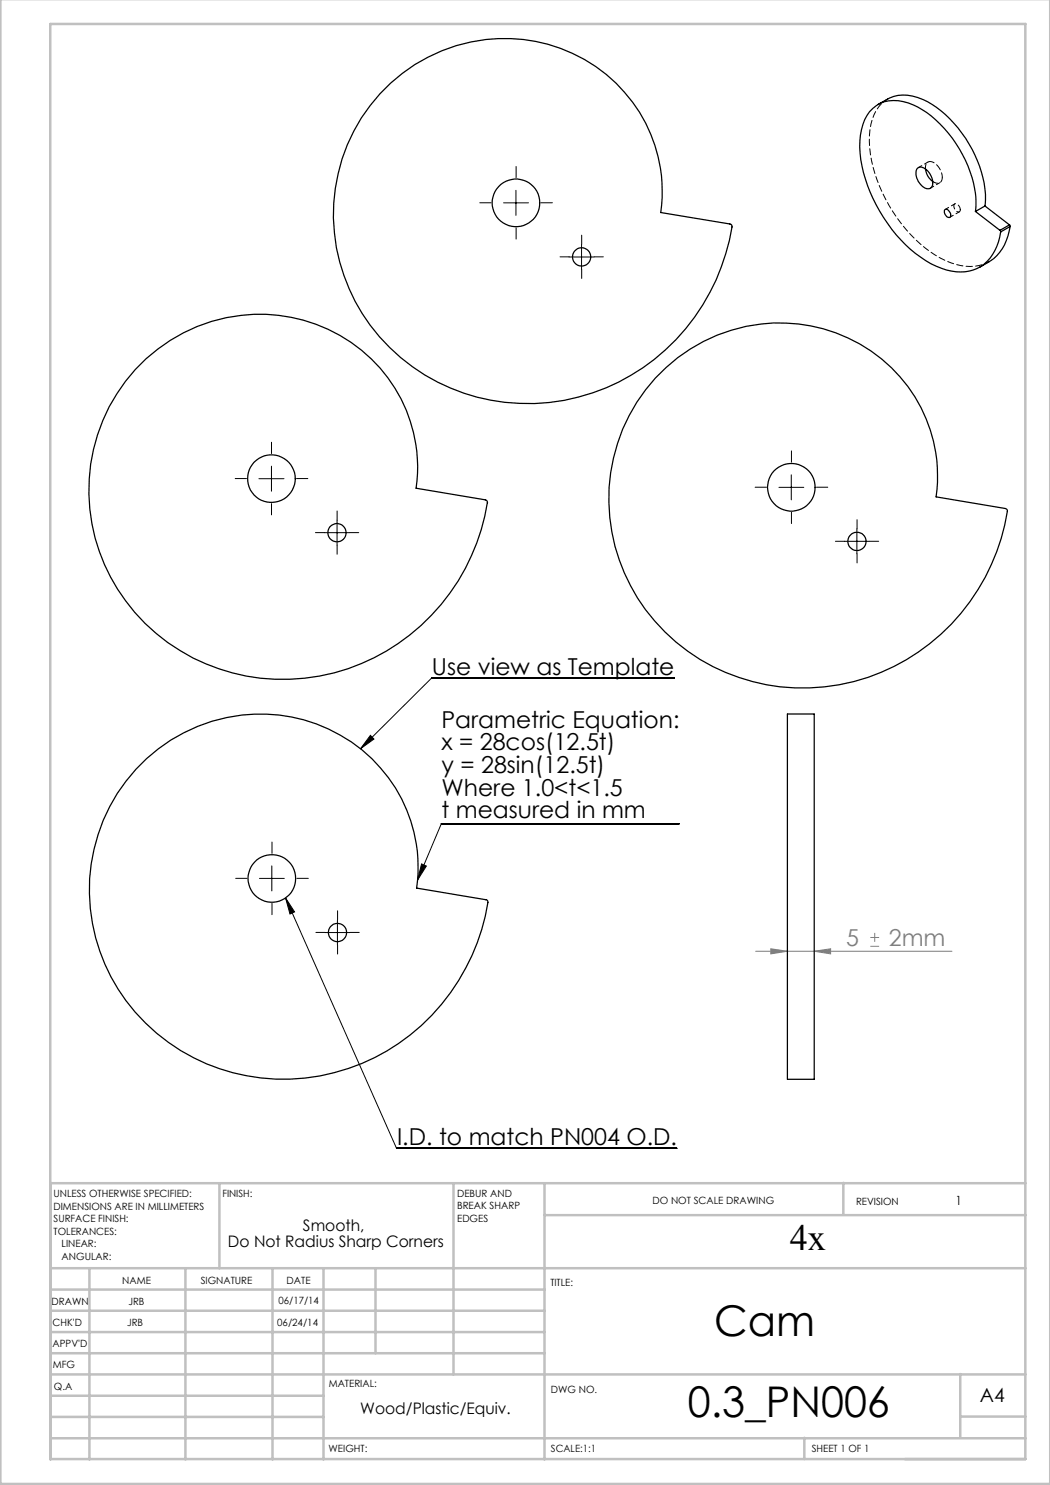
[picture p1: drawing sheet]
<svg xmlns="http://www.w3.org/2000/svg" width="210mm" height="297mm" viewBox="0 0 210 297" stroke-linecap="round" stroke-linejoin="round" font-family="sans-serif">
<path d="M151.1 190.2h39.3M154.2 189.8l3.3 .4-3.3 .6zM162.8 190.2l3.3-.4v1zM174.1 189.3h1.7M174.1 187.5h1.7M174.9 186.6v1.8" fill="none" stroke="#808080" stroke-width=".2"/>
<g fill="none" stroke="#000" stroke-width=".2">
<path d="M103.2 38.1v5M100.7 40.6h5M113.8 51.4h5M116.3 48.9v5M51.8 95.7h5M54.3 93.2v5M155.8 97.5h5M158.3 95v5M64.9 106.5h5M67.4 104v5M168.9 108.3h5M171.4 105.8v5"/>
<path d="M134.9 135.6h-48.6l-14.2 14.2M74.1 147.1l.7 .7-2.7 2zM51.9 175.7h5M54.4 173.2v5M57.1 179.6l1.8 2.8-.9 .4zM57.1 179.6l22.2 50.1h56.1M84.3 172.8l1 .4-1.8 2.8zM135.9 164.7h-47.6l-4.8 11.3M65 186.5h5M67.5 184v5"/>
</g>
<g fill="none" stroke="#000" stroke-width=".2" stroke-dasharray="15.2 1.3 1.3 1.3">
<path d="M103.2 35.6v-2.3M98.2 40.6h-2.2M103.2 45.6v2.2M108.2 40.6h2.3M113.8 51.4h-1.8M116.3 48.9v-1.9M116.3 53.9v1.8M118.8 51.4h1.9M49.3 95.7h-2.3M54.3 90.7v-2.2M59.3 95.7h2.3M153.3 97.4h-2.3"/>
<path d="M158.3 92.4v-2.2M163.3 97.4h2.3M54.3 100.7v2.3M64.9 106.5h-1.8M67.4 104v-1.8M67.4 109v1.9M69.9 106.5h1.8M158.3 102.4v2.3M168.9 108.3h-1.8M171.4 105.8v-1.9M171.4 110.8v1.8M173.9 108.3h1.8"/>
<path d="M49.4 175.7h-2.3M54.4 170.7v-2.3M59.4 175.7h2.3M54.4 180.7v2.2M65 186.5h-1.8M67.5 184v-1.8M67.5 189v1.8M70 186.5h1.8"/>
</g>
<g fill="none" stroke="#c0c0c0" stroke-width=".5">
<path d="M.1 -.1v296.9h209.9v-296.9M10.1 4.8h195v287h-195zM43.9 236.6v17M90.7 236.6v38.3M108.9 236.6v55.3M168.7 236.6v6.3M205.1 236.6h-195v55.3M10.1 253.6h195M10.1 257.9h98.8M17.9 253.6v38.3M37.1 253.6v38.3M54.5 253.6v38.3"/>
<path d="M64.7 253.6v38.3M75.1 253.6v17M108.9 243h96.2M10.1 270.6h98.8M10.1 266.4h98.8M10.1 262.1h98.8M10.1 279.1h54.6M10.1 274.9h195M192.1 274.8v12.7M10.1 287.7h195M10.1 283.4h54.6M160.9 287.5v4.3"/>
<path d="M192.1 283.3h13"/>
</g>
<path d="M74.1 147.1l.7 .7-2.7 2zM84.3 172.8l1 .4-1.8 2.8zM57.1 179.6l1.8 2.8-.9 .4z" fill="#000"/>
<path d="M154.2 189.8l3.3 .4-3.3 .6zM162.8 190.2l3.3-.4v1z" fill="#808080"/>
<g fill="none" stroke="#000" stroke-width=".25">
<path d="M76 18.8a33 33 0 0 1 47.2-2.2 30.1 30.1 0 0 1 9 25.9l13.8 2.3a.49 .49 0 0 1 .4 .6 41.6 41.6 0 0 1-45.5 35.1 38.2 38.2 0 0 1-34.2-39.9 35.5 35.5 0 0 1 9.3-21.8zM175.6 20.9a9.5 9.5 0 0 1 5-1.9 13.7 13.7 0 0 1 9.3 4.7 24 24 0 0 1 7.2 16.3l-.1 1.2M183.6 33.5a2.05 2.05 0 0 1 2.5 1.5 2.14 2.14 0 0 1 0 2.6 1.91 1.91 0 0 1-2.3-1.1 2.37 2.37 0 0 1-.2-3zM185.1 33.8a3.6 3.6 0 0 0 1.4 2.5M189 41.9a1.04 1.04 0 0 1 .9 1.6 1.12 1.12 0 0 1-.9-1.6zM195.1 42.3a20.2 20.2 0 0 0-3.9-13.5 18.8 18.8 0 0 0-10.6-8.5 6.6 6.6 0 0 0-8.3 5.6 21.1 21.1 0 0 0 1.7 12.4 28.4 28.4 0 0 0 13.2 14.9 9.1 9.1 0 0 0 9.7-.4 10.1 10.1 0 0 0 3.2-6.4M195.1 42.3l4.9 3.8M197 41.2l-1.9 1.1M197 41.2l4.9 3.8M197.8 52.3l-1.9 1.1M200 46.1l.1 .3M201.9 45l.1 .3"/>
<path d="M201.9 45l-1.9 1.1M202 45.3a9.3 9.3 0 0 1-4.2 7M202 45.3l-1.9 1.1M27.1 73.9a33 33 0 0 1 47.2-2.1 30 30 0 0 1 8.9 25.8l13.9 2.4 .3 .3a41.2 41.2 0 0 1-13.2 24.8 40.2 40.2 0 0 1-55.2-.4 36.7 36.7 0 0 1-1.9-50.8zM131.1 75.6a33 33 0 0 1 47.2-2 30 30 0 0 1 8.9 25.8l13.9 2.3 .3 .3a41.5 41.5 0 0 1-48.2 34.9 37.9 37.9 0 0 1-30.5-45.3 35.7 35.7 0 0 1 8.4-16zM29.3 151.7a32.9 32.9 0 0 1 45.1 .1 30.1 30.1 0 0 1 8.9 25.8l13.9 2.3a.44 .44 0 0 1 .4 .6 41.6 41.6 0 0 1-45.5 35.1 38.1 38.1 0 0 1-33.9-42.8 35.4 35.4 0 0 1 11.1-21.1zM157.5 142.8v73.1l5.3-.1v-73M157.5 142.8h5.3"/>
<circle cx="103.2" cy="40.6" r="4.8"/>
<circle cx="116.3" cy="51.4" r="1.83"/>
<circle cx="54.3" cy="95.7" r="4.8"/>
<circle cx="158.3" cy="97.5" r="4.8"/>
<circle cx="67.4" cy="106.5" r="1.82"/>
<circle cx="171.4" cy="108.3" r="1.82"/>
<circle cx="54.4" cy="175.7" r="4.8"/>
<circle cx="67.5" cy="186.5" r="1.83"/>
</g>
<path d="M177.5 19.8a7.8 7.8 0 0 0-3.5 6.1 25.8 25.8 0 0 0 4.6 16.5 25.1 25.1 0 0 0 11.6 10.2 9 9 0 0 0 7.6-.3" fill="none" stroke="#000" stroke-width=".2" stroke-dasharray="1.3 .6" stroke-dashoffset=".3"/>
<path d="M188.5 35.5a3.2 3.2 0 0 0-2.6-3.2 1.18 1.18 0 0 0-.8 1.5" fill="none" stroke="#000" stroke-width=".2" stroke-dasharray="1.3 .6" stroke-dashoffset=".4"/>
<path d="M186.6 36.3a1.07 1.07 0 0 0 1.2 .3 1.07 1.07 0 0 0 .7-1.1M192.1 41.9a1.05 1.05 0 0 0-1.2-1.1 1.08 1.08 0 0 0 1 1.6l.2-.5" fill="none" stroke="#000" stroke-width=".2" stroke-dasharray="1.3 .6" stroke-dashoffset=".2"/>
<path d="M185.6 32.4l-1.9 1.1M186.1 37.6l1.9-1.1M190 43.5l1.9-1.1M191 40.8l-1.9 1.1" fill="none" stroke="#000" stroke-width=".2" stroke-dasharray="1.3 .6" stroke-dashoffset=".5"/>
<g font-size="8.5">
<text x="142.8" y="267.2">Cam</text>
<text x="137.6" y="283.5">0.3_PN006</text>
</g>
<text font-size="7.3" x="158" y="249.9">4x</text>
<g font-size="4.7">
<text x="86.4" y="135">Use view as Template</text>
<text x="88.3" y="145.6">Parametric Equation:</text>
<text x="88.3" y="150.1">x = 28cos(12.5t)</text>
<text x="88.3" y="154.6">y = 28sin(12.5t)</text>
<text x="88.3" y="159.1">Where 1.0&lt;t&lt;1.5</text>
<text x="88.3" y="163.7">t measured in mm</text>
<text x="79.4" y="229">I.D. to match PN004 O.D.</text>
</g>
<g font-size="4.7" fill="#808080">
<text x="169.3" y="189.2">5</text>
<text x="177.8" y="189.2">2mm</text>
</g>
<text font-size="3.9" x="196" y="280.4">A4</text>
<g font-size="3.2">
<text x="45.6" y="249.5">Do Not Radius Sharp Corners</text>
<text x="60.6" y="246.3">Smooth,</text>
<text x="72" y="282.8">Wood/Plastic/Equiv.</text>
</g>
<text font-size="2.5" x="191.1" y="240.9">1</text>
<g font-size="2">
<text x="10.7" y="239.5">UNLESS OTHERWISE SPECIFIED:</text>
<text x="44.5" y="239.5">FINISH:</text>
<text x="91.4" y="239.4">DEBUR AND</text>
<text x="10.7" y="242">DIMENSIONS ARE IN MILLIMETERS</text>
<text x="10.7" y="244.5">SURFACE FINISH:</text>
<text x="91.4" y="241.9">BREAK SHARP</text>
<text x="91.4" y="244.4">EDGES</text>
<text x="130.5" y="240.8">DO NOT SCALE DRAWING</text>
<text x="171.2" y="241">REVISION</text>
<text x="10.7" y="247">TOLERANCES:</text>
<text x="12.3" y="249.5">LINEAR:</text>
<text x="12.3" y="252">ANGULAR:</text>
<text x="24.4" y="256.9">NAME</text>
<text x="40.1" y="256.8">SIGNATURE</text>
<text x="57.3" y="256.8">DATE</text>
<text x="110.1" y="257.1">TITLE:</text>
<text x="10.3" y="260.9">DRAWN</text>
<text x="25.7" y="261">JRB</text>
<text x="55.7" y="260.8">06/17/14</text>
<text x="10.5" y="269.3">APPV'D</text>
<text x="10.5" y="265.2">CHK'D</text>
<text x="25.4" y="265.2">JRB</text>
<text x="55.4" y="265.2">06/24/14</text>
<text x="10.6" y="273.6">MFG</text>
<text x="10.8" y="278">Q.A</text>
<text x="65.8" y="277.4">MATERIAL:</text>
<text x="110.2" y="278.5">DWG NO.</text>
<text x="65.7" y="290.4">WEIGHT:</text>
<text x="110.2" y="290.5">SCALE:1:1</text>
<text x="162.4" y="290.4">SHEET 1 OF 1</text>
</g>
</svg>
